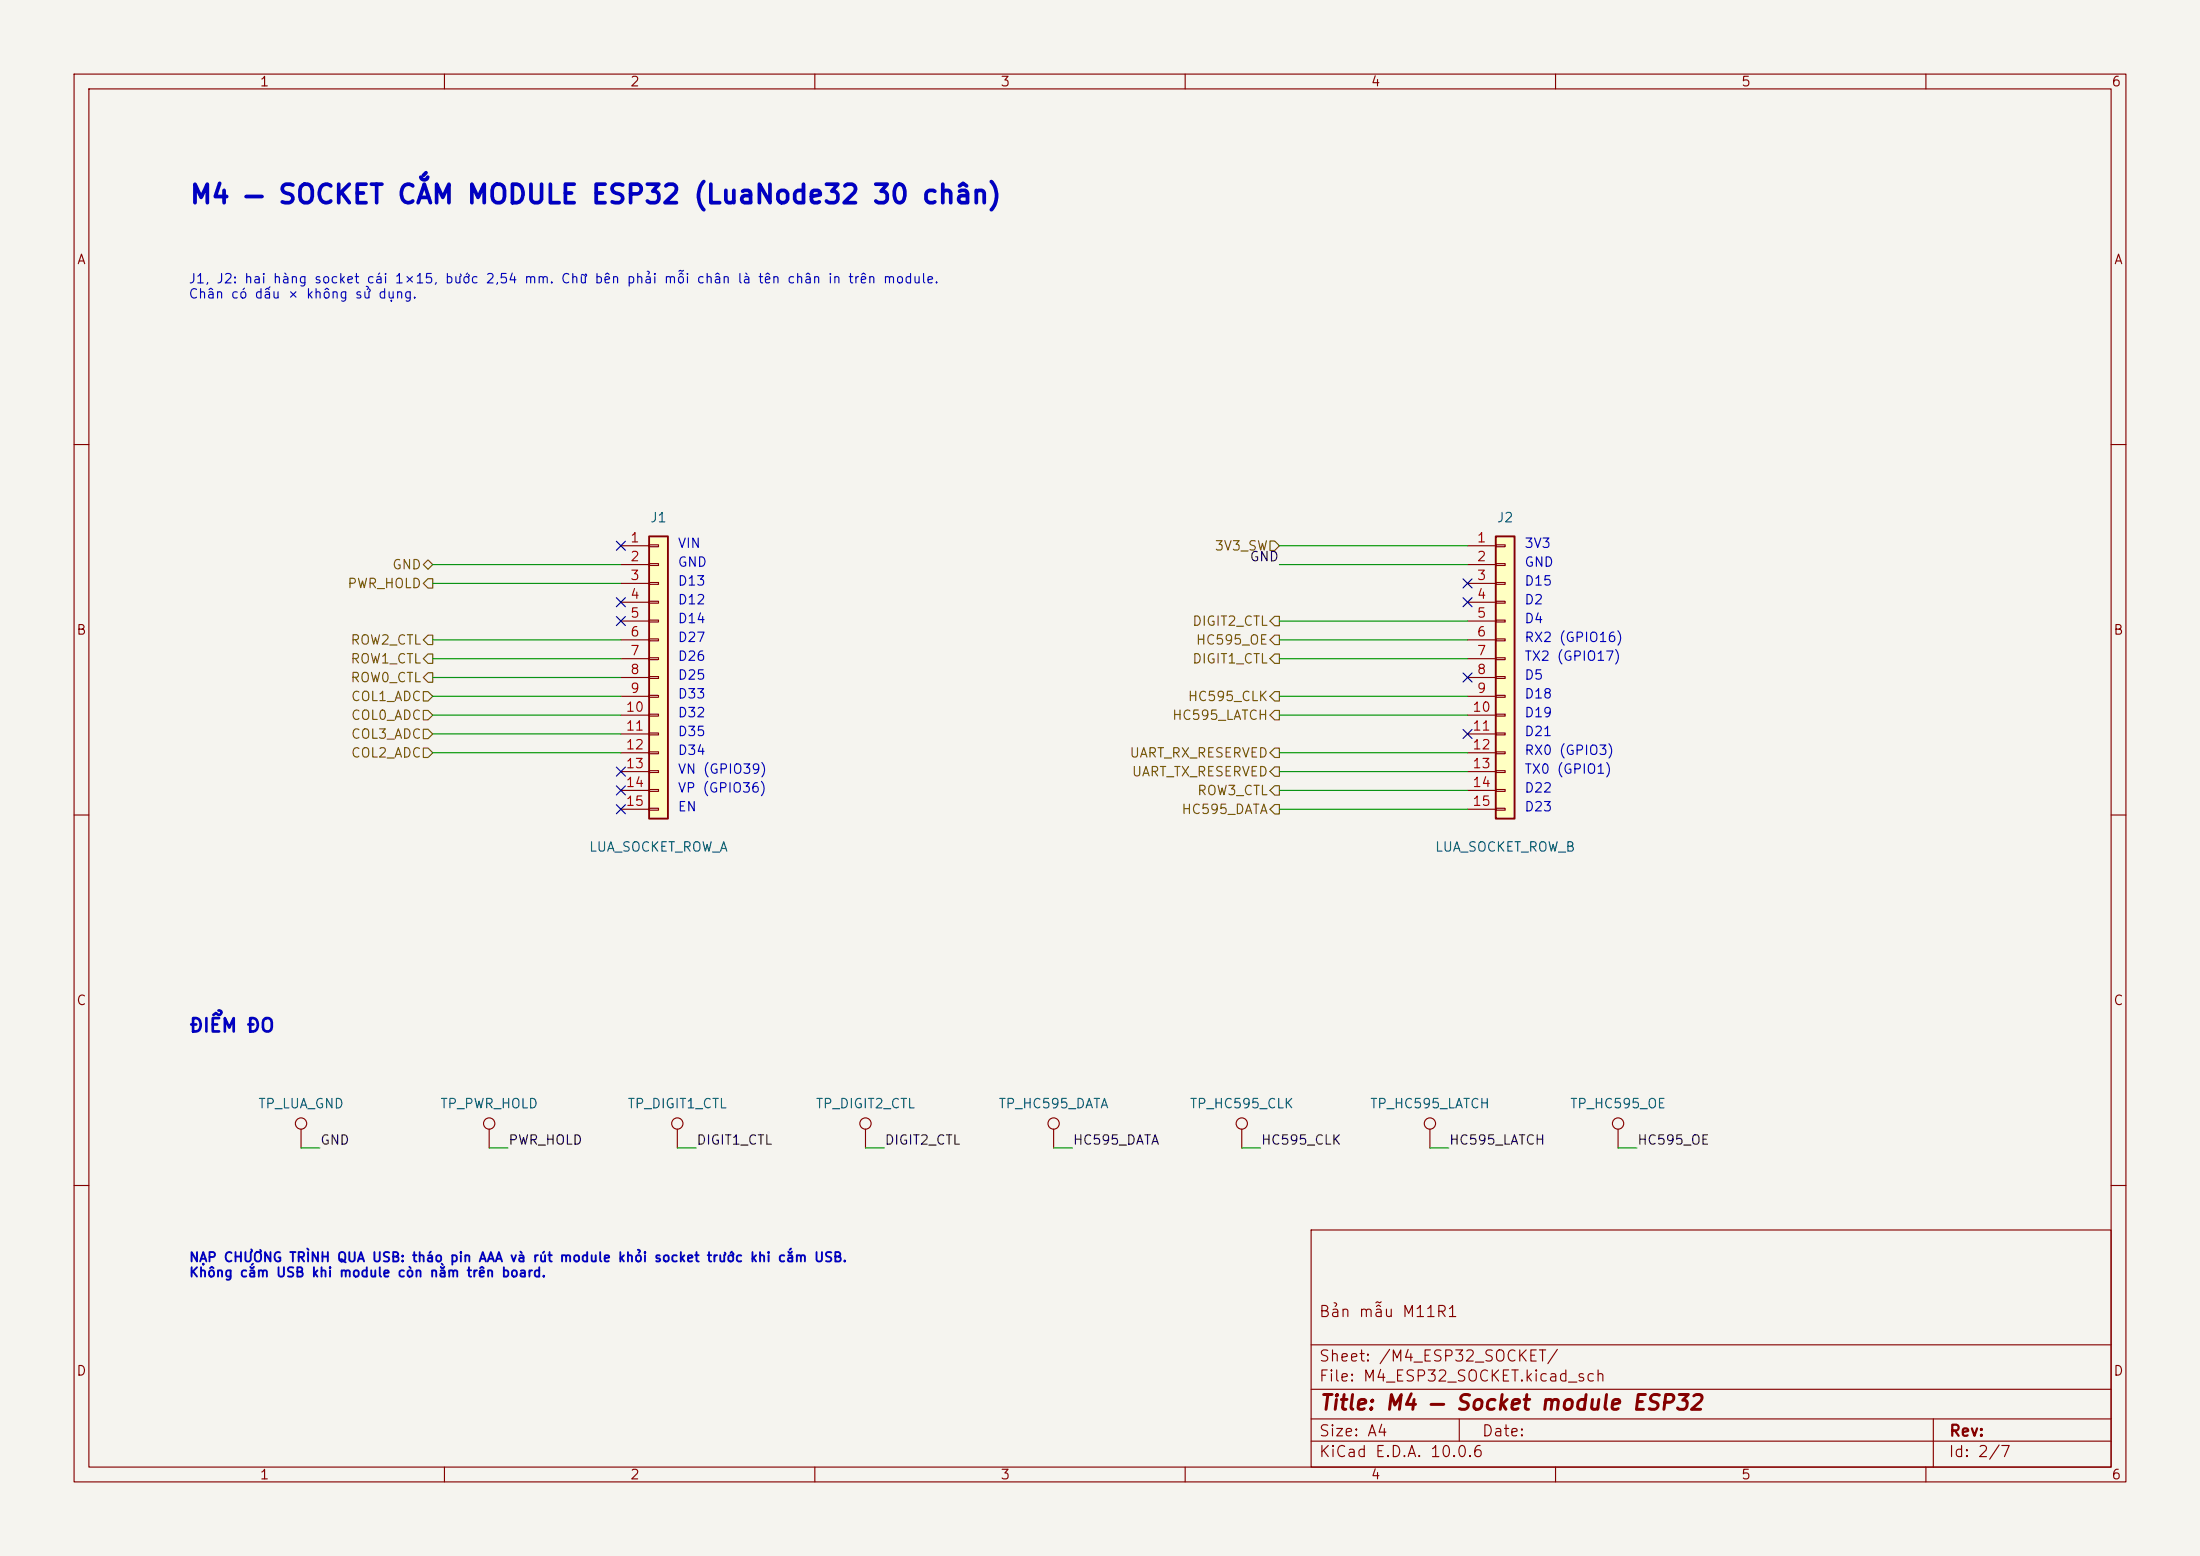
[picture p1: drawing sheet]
(kicad_sch
 (version 20260306)
 (generator "eeschema")
 (generator_version "10.0")
 (paper "A4")
 (title_block
  (title "M4 — Socket module ESP32")
  (comment 1 "Bản mẫu M11R1")
  (comment 2 "")
  (comment 3 "")
  (comment 4 ""))
 (lib_symbols
  (symbol "Connector:TestPoint"
   (pin_numbers (hide yes))
   (pin_names
    (offset 0.762) (hide yes)) (exclude_from_sim no) (in_bom yes) (on_board yes)
   (in_pos_files yes)
   (duplicate_pin_numbers_are_jumpers no)
   (property "Reference" "TP" (at 0 6.858 0) (show_name no) (do_not_autoplace no) (effects (font (size 1.27 1.27))))
   (property "Value" "TestPoint" (at 0 5.08 0) (show_name no) (do_not_autoplace no) (effects (font (size 1.27 1.27))))
   (property "Footprint" "" (at 5.08 0 0) (show_name no) (do_not_autoplace no) (hide yes) (effects (font (size 1.27 1.27))))
   (property "Datasheet" "" (at 5.08 0 0) (show_name no) (do_not_autoplace no) (hide yes) (effects (font (size 1.27 1.27))))
   (property "Description" "test point" (at 0 0 0) (show_name no) (do_not_autoplace no) (hide yes) (effects (font (size 1.27 1.27))))
   (symbol "TestPoint_0_1"
    (circle (center 0 3.302) (radius 0.762) (stroke (width 0) (type default)) (fill (type none))))
   (symbol "TestPoint_1_1"
    (pin passive line (at 0 0 90) (length 2.54) (name "1" (effects (font (size 1.27 1.27)))) (number "1" (effects (font (size 1.27 1.27))))))
   (embedded_fonts no))
  (symbol "Connector_Generic:Conn_01x15"
   (pin_names
    (offset 1.016) (hide yes)) (exclude_from_sim no) (in_bom yes) (on_board yes)
   (in_pos_files yes)
   (duplicate_pin_numbers_are_jumpers no)
   (property "Reference" "J" (at 0 20.32 0) (show_name no) (do_not_autoplace no) (effects (font (size 1.27 1.27))))
   (property "Value" "Conn_01x15" (at 0 -20.32 0) (show_name no) (do_not_autoplace no) (effects (font (size 1.27 1.27))))
   (property "Footprint" "" (at 0 0 0) (show_name no) (do_not_autoplace no) (hide yes) (effects (font (size 1.27 1.27))))
   (property "Datasheet" "" (at 0 0 0) (show_name no) (do_not_autoplace no) (hide yes) (effects (font (size 1.27 1.27))))
   (property "Description" "Generic connector, single row, 01x15, script generated (kicad-library-utils/schlib/autogen/connector/)" (at 0 0 0) (show_name no) (do_not_autoplace no) (hide yes) (effects (font (size 1.27 1.27))))
   (symbol "Conn_01x15_1_1"
    (rectangle (start -1.27 19.05) (end 1.27 -19.05) (stroke (width 0.254) (type default)) (fill (type background)))
    (rectangle (start -1.27 17.907) (end 0 17.653) (stroke (width 0.1524) (type default)) (fill (type none)))
    (rectangle (start -1.27 15.367) (end 0 15.113) (stroke (width 0.1524) (type default)) (fill (type none)))
    (rectangle (start -1.27 12.827) (end 0 12.573) (stroke (width 0.1524) (type default)) (fill (type none)))
    (rectangle (start -1.27 10.287) (end 0 10.033) (stroke (width 0.1524) (type default)) (fill (type none)))
    (rectangle (start -1.27 7.747) (end 0 7.493) (stroke (width 0.1524) (type default)) (fill (type none)))
    (rectangle (start -1.27 5.207) (end 0 4.953) (stroke (width 0.1524) (type default)) (fill (type none)))
    (rectangle (start -1.27 2.667) (end 0 2.413) (stroke (width 0.1524) (type default)) (fill (type none)))
    (rectangle (start -1.27 0.127) (end 0 -0.127) (stroke (width 0.1524) (type default)) (fill (type none)))
    (rectangle (start -1.27 -2.413) (end 0 -2.667) (stroke (width 0.1524) (type default)) (fill (type none)))
    (rectangle (start -1.27 -4.953) (end 0 -5.207) (stroke (width 0.1524) (type default)) (fill (type none)))
    (rectangle (start -1.27 -7.493) (end 0 -7.747) (stroke (width 0.1524) (type default)) (fill (type none)))
    (rectangle (start -1.27 -10.033) (end 0 -10.287) (stroke (width 0.1524) (type default)) (fill (type none)))
    (rectangle (start -1.27 -12.573) (end 0 -12.827) (stroke (width 0.1524) (type default)) (fill (type none)))
    (rectangle (start -1.27 -15.113) (end 0 -15.367) (stroke (width 0.1524) (type default)) (fill (type none)))
    (rectangle (start -1.27 -17.653) (end 0 -17.907) (stroke (width 0.1524) (type default)) (fill (type none)))
    (pin passive line (at -5.08 17.78 0) (length 3.81) (name "Pin_1" (effects (font (size 1.27 1.27)))) (number "1" (effects (font (size 1.27 1.27)))))
    (pin passive line (at -5.08 15.24 0) (length 3.81) (name "Pin_2" (effects (font (size 1.27 1.27)))) (number "2" (effects (font (size 1.27 1.27)))))
    (pin passive line (at -5.08 12.7 0) (length 3.81) (name "Pin_3" (effects (font (size 1.27 1.27)))) (number "3" (effects (font (size 1.27 1.27)))))
    (pin passive line (at -5.08 10.16 0) (length 3.81) (name "Pin_4" (effects (font (size 1.27 1.27)))) (number "4" (effects (font (size 1.27 1.27)))))
    (pin passive line (at -5.08 7.62 0) (length 3.81) (name "Pin_5" (effects (font (size 1.27 1.27)))) (number "5" (effects (font (size 1.27 1.27)))))
    (pin passive line (at -5.08 5.08 0) (length 3.81) (name "Pin_6" (effects (font (size 1.27 1.27)))) (number "6" (effects (font (size 1.27 1.27)))))
    (pin passive line (at -5.08 2.54 0) (length 3.81) (name "Pin_7" (effects (font (size 1.27 1.27)))) (number "7" (effects (font (size 1.27 1.27)))))
    (pin passive line (at -5.08 0 0) (length 3.81) (name "Pin_8" (effects (font (size 1.27 1.27)))) (number "8" (effects (font (size 1.27 1.27)))))
    (pin passive line (at -5.08 -2.54 0) (length 3.81) (name "Pin_9" (effects (font (size 1.27 1.27)))) (number "9" (effects (font (size 1.27 1.27)))))
    (pin passive line (at -5.08 -5.08 0) (length 3.81) (name "Pin_10" (effects (font (size 1.27 1.27)))) (number "10" (effects (font (size 1.27 1.27)))))
    (pin passive line (at -5.08 -7.62 0) (length 3.81) (name "Pin_11" (effects (font (size 1.27 1.27)))) (number "11" (effects (font (size 1.27 1.27)))))
    (pin passive line (at -5.08 -10.16 0) (length 3.81) (name "Pin_12" (effects (font (size 1.27 1.27)))) (number "12" (effects (font (size 1.27 1.27)))))
    (pin passive line (at -5.08 -12.7 0) (length 3.81) (name "Pin_13" (effects (font (size 1.27 1.27)))) (number "13" (effects (font (size 1.27 1.27)))))
    (pin passive line (at -5.08 -15.24 0) (length 3.81) (name "Pin_14" (effects (font (size 1.27 1.27)))) (number "14" (effects (font (size 1.27 1.27)))))
    (pin passive line (at -5.08 -17.78 0) (length 3.81) (name "Pin_15" (effects (font (size 1.27 1.27)))) (number "15" (effects (font (size 1.27 1.27))))))
   (embedded_fonts no))
  (symbol "Jumper:Jumper_2_Open"
   (pin_numbers (hide yes))
   (pin_names
    (offset 0) (hide yes)) (exclude_from_sim no) (in_bom yes) (on_board yes)
   (in_pos_files yes)
   (duplicate_pin_numbers_are_jumpers no)
   (property "Reference" "JP" (at 0 2.794 0) (show_name no) (do_not_autoplace no) (effects (font (size 1.27 1.27))))
   (property "Value" "Jumper_2_Open" (at 0 -2.286 0) (show_name no) (do_not_autoplace no) (effects (font (size 1.27 1.27))))
   (property "Footprint" "" (at 0 0 0) (show_name no) (do_not_autoplace no) (hide yes) (effects (font (size 1.27 1.27))))
   (property "Datasheet" "" (at 0 0 0) (show_name no) (do_not_autoplace no) (hide yes) (effects (font (size 1.27 1.27))))
   (property "Description" "Jumper, 2-pole, open" (at 0 0 0) (show_name no) (do_not_autoplace no) (hide yes) (effects (font (size 1.27 1.27))))
   (symbol "Jumper_2_Open_0_0"
    (circle (center -2.032 0) (radius 0.508) (stroke (width 0) (type default)) (fill (type none)))
    (circle (center 2.032 0) (radius 0.508) (stroke (width 0) (type default)) (fill (type none))))
   (symbol "Jumper_2_Open_0_1"
    (arc (start -1.524 1.27) (mid 0 1.778) (end 1.524 1.27) (stroke (width 0) (type default)) (fill (type none))))
   (symbol "Jumper_2_Open_1_1"
    (pin passive line (at -5.08 0 0) (length 2.54) (name "A" (effects (font (size 1.27 1.27)))) (number "1" (effects (font (size 1.27 1.27)))))
    (pin passive line (at 5.08 0 180) (length 2.54) (name "B" (effects (font (size 1.27 1.27)))) (number "2" (effects (font (size 1.27 1.27))))))
   (embedded_fonts no)))
 (no_connect
  (at 83.82 73.66))
 (no_connect
  (at 83.82 81.28))
 (no_connect
  (at 83.82 83.82))
 (no_connect
  (at 83.82 104.14))
 (no_connect
  (at 83.82 106.68))
 (no_connect
  (at 83.82 109.22))
 (no_connect
  (at 198.12 78.74))
 (no_connect
  (at 198.12 81.28))
 (no_connect
  (at 198.12 91.44))
 (no_connect
  (at 198.12 99.06))
 (wire
  (pts (xy 58.42 76.2) (xy 83.82 76.2)))
 (wire
  (pts (xy 58.42 78.74) (xy 83.82 78.74)))
 (wire
  (pts (xy 58.42 86.36) (xy 83.82 86.36)))
 (wire
  (pts (xy 58.42 88.9) (xy 83.82 88.9)))
 (wire
  (pts (xy 58.42 91.44) (xy 83.82 91.44)))
 (wire
  (pts (xy 58.42 93.98) (xy 83.82 93.98)))
 (wire
  (pts (xy 58.42 96.52) (xy 83.82 96.52)))
 (wire
  (pts (xy 58.42 99.06) (xy 83.82 99.06)))
 (wire
  (pts (xy 58.42 101.6) (xy 83.82 101.6)))
 (wire
  (pts (xy 172.72 73.66) (xy 198.12 73.66)))
 (wire
  (pts (xy 172.72 76.2) (xy 198.12 76.2)))
 (wire
  (pts (xy 172.72 83.82) (xy 198.12 83.82)))
 (wire
  (pts (xy 172.72 86.36) (xy 198.12 86.36)))
 (wire
  (pts (xy 172.72 88.9) (xy 198.12 88.9)))
 (wire
  (pts (xy 172.72 93.98) (xy 198.12 93.98)))
 (wire
  (pts (xy 172.72 96.52) (xy 198.12 96.52)))
 (wire
  (pts (xy 172.72 101.6) (xy 198.12 101.6)))
 (wire
  (pts (xy 172.72 104.14) (xy 198.12 104.14)))
 (wire
  (pts (xy 172.72 106.68) (xy 198.12 106.68)))
 (wire
  (pts (xy 172.72 109.22) (xy 198.12 109.22)))
 (wire
  (pts (xy 40.64 154.94) (xy 43.18 154.94)))
 (wire
  (pts (xy 66.04 154.94) (xy 68.58 154.94)))
 (wire
  (pts (xy 91.44 154.94) (xy 93.98 154.94)))
 (wire
  (pts (xy 116.84 154.94) (xy 119.38 154.94)))
 (wire
  (pts (xy 142.24 154.94) (xy 144.78 154.94)))
 (wire
  (pts (xy 167.64 154.94) (xy 170.18 154.94)))
 (wire
  (pts (xy 193.04 154.94) (xy 195.58 154.94)))
 (wire
  (pts (xy 218.44 154.94) (xy 220.98 154.94)))
 (text "VIN"
  (at 91.44 74.3 0)
  (effects (font (size 1.27 1.27)) (justify left bottom)))
 (text "GND"
  (at 91.44 76.84 0)
  (effects (font (size 1.27 1.27)) (justify left bottom)))
 (text "D13"
  (at 91.44 79.38 0)
  (effects (font (size 1.27 1.27)) (justify left bottom)))
 (text "D12"
  (at 91.44 81.92 0)
  (effects (font (size 1.27 1.27)) (justify left bottom)))
 (text "D14"
  (at 91.44 84.46 0)
  (effects (font (size 1.27 1.27)) (justify left bottom)))
 (text "D27"
  (at 91.44 87 0)
  (effects (font (size 1.27 1.27)) (justify left bottom)))
 (text "D26"
  (at 91.44 89.54 0)
  (effects (font (size 1.27 1.27)) (justify left bottom)))
 (text "D25"
  (at 91.44 92.08 0)
  (effects (font (size 1.27 1.27)) (justify left bottom)))
 (text "D33"
  (at 91.44 94.62 0)
  (effects (font (size 1.27 1.27)) (justify left bottom)))
 (text "D32"
  (at 91.44 97.16 0)
  (effects (font (size 1.27 1.27)) (justify left bottom)))
 (text "D35"
  (at 91.44 99.7 0)
  (effects (font (size 1.27 1.27)) (justify left bottom)))
 (text "D34"
  (at 91.44 102.24 0)
  (effects (font (size 1.27 1.27)) (justify left bottom)))
 (text "VN (GPIO39)"
  (at 91.44 104.78 0)
  (effects (font (size 1.27 1.27)) (justify left bottom)))
 (text "VP (GPIO36)"
  (at 91.44 107.32 0)
  (effects (font (size 1.27 1.27)) (justify left bottom)))
 (text "EN"
  (at 91.44 109.86 0)
  (effects (font (size 1.27 1.27)) (justify left bottom)))
 (text "3V3"
  (at 205.74 74.3 0)
  (effects (font (size 1.27 1.27)) (justify left bottom)))
 (text "GND"
  (at 205.74 76.84 0)
  (effects (font (size 1.27 1.27)) (justify left bottom)))
 (text "D15"
  (at 205.74 79.38 0)
  (effects (font (size 1.27 1.27)) (justify left bottom)))
 (text "D2"
  (at 205.74 81.92 0)
  (effects (font (size 1.27 1.27)) (justify left bottom)))
 (text "D4"
  (at 205.74 84.46 0)
  (effects (font (size 1.27 1.27)) (justify left bottom)))
 (text "RX2 (GPIO16)"
  (at 205.74 87 0)
  (effects (font (size 1.27 1.27)) (justify left bottom)))
 (text "TX2 (GPIO17)"
  (at 205.74 89.54 0)
  (effects (font (size 1.27 1.27)) (justify left bottom)))
 (text "D5"
  (at 205.74 92.08 0)
  (effects (font (size 1.27 1.27)) (justify left bottom)))
 (text "D18"
  (at 205.74 94.62 0)
  (effects (font (size 1.27 1.27)) (justify left bottom)))
 (text "D19"
  (at 205.74 97.16 0)
  (effects (font (size 1.27 1.27)) (justify left bottom)))
 (text "D21"
  (at 205.74 99.7 0)
  (effects (font (size 1.27 1.27)) (justify left bottom)))
 (text "RX0 (GPIO3)"
  (at 205.74 102.24 0)
  (effects (font (size 1.27 1.27)) (justify left bottom)))
 (text "TX0 (GPIO1)"
  (at 205.74 104.78 0)
  (effects (font (size 1.27 1.27)) (justify left bottom)))
 (text "D22"
  (at 205.74 107.32 0)
  (effects (font (size 1.27 1.27)) (justify left bottom)))
 (text "D23"
  (at 205.74 109.86 0)
  (effects (font (size 1.27 1.27)) (justify left bottom)))
 (label "GND"
  (at 172.72 76.2 180)
  (effects (font (size 1.27 1.27)) (justify right bottom)))
 (label "GND"
  (at 43.18 154.94 0)
  (effects (font (size 1.27 1.27)) (justify left bottom)))
 (label "PWR_HOLD"
  (at 68.58 154.94 0)
  (effects (font (size 1.27 1.27)) (justify left bottom)))
 (label "DIGIT1_CTL"
  (at 93.98 154.94 0)
  (effects (font (size 1.27 1.27)) (justify left bottom)))
 (label "DIGIT2_CTL"
  (at 119.38 154.94 0)
  (effects (font (size 1.27 1.27)) (justify left bottom)))
 (label "HC595_DATA"
  (at 144.78 154.94 0)
  (effects (font (size 1.27 1.27)) (justify left bottom)))
 (label "HC595_CLK"
  (at 170.18 154.94 0)
  (effects (font (size 1.27 1.27)) (justify left bottom)))
 (label "HC595_LATCH"
  (at 195.58 154.94 0)
  (effects (font (size 1.27 1.27)) (justify left bottom)))
 (label "HC595_OE"
  (at 220.98 154.94 0)
  (effects (font (size 1.27 1.27)) (justify left bottom)))
 (hierarchical_label "GND"
  (shape bidirectional)
  (at 58.42 76.2 180)
  (effects (font (size 1.27 1.27)) (justify right)))
 (hierarchical_label "PWR_HOLD"
  (shape output)
  (at 58.42 78.74 180)
  (effects (font (size 1.27 1.27)) (justify right)))
 (hierarchical_label "ROW2_CTL"
  (shape output)
  (at 58.42 86.36 180)
  (effects (font (size 1.27 1.27)) (justify right)))
 (hierarchical_label "ROW1_CTL"
  (shape output)
  (at 58.42 88.9 180)
  (effects (font (size 1.27 1.27)) (justify right)))
 (hierarchical_label "ROW0_CTL"
  (shape output)
  (at 58.42 91.44 180)
  (effects (font (size 1.27 1.27)) (justify right)))
 (hierarchical_label "COL1_ADC"
  (shape input)
  (at 58.42 93.98 180)
  (effects (font (size 1.27 1.27)) (justify right)))
 (hierarchical_label "COL0_ADC"
  (shape input)
  (at 58.42 96.52 180)
  (effects (font (size 1.27 1.27)) (justify right)))
 (hierarchical_label "COL3_ADC"
  (shape input)
  (at 58.42 99.06 180)
  (effects (font (size 1.27 1.27)) (justify right)))
 (hierarchical_label "COL2_ADC"
  (shape input)
  (at 58.42 101.6 180)
  (effects (font (size 1.27 1.27)) (justify right)))
 (hierarchical_label "3V3_SW"
  (shape input)
  (at 172.72 73.66 180)
  (effects (font (size 1.27 1.27)) (justify right)))
 (hierarchical_label "DIGIT2_CTL"
  (shape output)
  (at 172.72 83.82 180)
  (effects (font (size 1.27 1.27)) (justify right)))
 (hierarchical_label "HC595_OE"
  (shape output)
  (at 172.72 86.36 180)
  (effects (font (size 1.27 1.27)) (justify right)))
 (hierarchical_label "DIGIT1_CTL"
  (shape output)
  (at 172.72 88.9 180)
  (effects (font (size 1.27 1.27)) (justify right)))
 (hierarchical_label "HC595_CLK"
  (shape output)
  (at 172.72 93.98 180)
  (effects (font (size 1.27 1.27)) (justify right)))
 (hierarchical_label "HC595_LATCH"
  (shape output)
  (at 172.72 96.52 180)
  (effects (font (size 1.27 1.27)) (justify right)))
 (hierarchical_label "UART_RX_RESERVED"
  (shape output)
  (at 172.72 101.6 180)
  (effects (font (size 1.27 1.27)) (justify right)))
 (hierarchical_label "UART_TX_RESERVED"
  (shape output)
  (at 172.72 104.14 180)
  (effects (font (size 1.27 1.27)) (justify right)))
 (hierarchical_label "ROW3_CTL"
  (shape output)
  (at 172.72 106.68 180)
  (effects (font (size 1.27 1.27)) (justify right)))
 (hierarchical_label "HC595_DATA"
  (shape output)
  (at 172.72 109.22 180)
  (effects (font (size 1.27 1.27)) (justify right)))
 (text "M4 — SOCKET CẮM MODULE ESP32 (LuaNode32 30 chân)" (at 25.4 27.94 0) (effects (font (size 2.5 2.5) (bold yes)) (justify left bottom)))
 (text "J1, J2: hai hàng socket cái 1×15, bước 2,54 mm. Chữ bên phải mỗi chân là tên chân in trên module.\nChân có dấu × không sử dụng." (at 25.4 40.64 0) (effects (font (size 1.27 1.27)) (justify left bottom)))
 (text "ĐIỂM ĐO" (at 25.4 139.7 0) (effects (font (size 1.8 1.8) (bold yes)) (justify left bottom)))
 (text "NẠP CHƯƠNG TRÌNH QUA USB: tháo pin AAA và rút module khỏi socket trước khi cắm USB.\nKhông cắm USB khi module còn nằm trên board." (at 25.4 172.72 0) (effects (font (size 1.27 1.27) (bold yes)) (justify left bottom)))
 (symbol
  (lib_id "Connector:TestPoint")
  (at 116.84 154.94 0)
  (unit 1)
  (exclude_from_sim no)
  (in_bom no)
  (on_board yes)
  (dnp no)
  (property "Reference" "TP_DIGIT2_CTL" (at 116.84 148.94 0) (show_name no) (do_not_autoplace no) (effects (font (size 1.27 1.27))))
  (property "Value" "DIGIT2_CTL" (at 116.84 162.94 0) (hide yes) (show_name no) (do_not_autoplace no) (effects (font (size 1.27 1.27))))
  (property "Footprint" "TestPoint:TestPoint_Pad_D1.5mm" (at 116.84 154.94 0) (hide yes) (show_name no) (do_not_autoplace no) (effects (font (size 1.27 1.27))))
  (property "Datasheet" "" (at 116.84 154.94 0) (hide yes) (show_name no) (do_not_autoplace no) (effects (font (size 1.27 1.27))))
  (property "Description" "" (at 116.84 154.94 0) (show_name no) (do_not_autoplace no) (effects (font (size 1.27 1.27))))
  (property "Implementation" "Bare PCB copper probe pad, F.Cu/F.Mask only; no installed part; retain PCB and net; placement must keep probe accessible." (at 116.84 154.94 0) (effects (font (size 1.27 1.27)) (hide yes)))
  (body_style 1)
  (in_pos_files yes)
  (pin "1"))
 (symbol
  (lib_id "Connector_Generic:Conn_01x15")
  (at 88.9 91.44 0)
  (unit 1)
  (exclude_from_sim no)
  (in_bom yes)
  (on_board yes)
  (dnp no)
  (property "Reference" "J1" (at 88.9 69.85 0) (show_name no) (do_not_autoplace no) (effects (font (size 1.27 1.27))))
  (property "Value" "LUA_SOCKET_ROW_A" (at 88.9 114.3 0) (show_name no) (do_not_autoplace no) (effects (font (size 1.27 1.27))))
  (property "Footprint" "Connector_PinSocket_2.54mm:PinSocket_1x15_P2.54mm_Vertical" (at 88.9 91.44 0) (hide yes) (show_name no) (do_not_autoplace no) (effects (font (size 1.27 1.27))))
  (property "Datasheet" "" (at 88.9 91.44 0) (hide yes) (show_name no) (do_not_autoplace no) (effects (font (size 1.27 1.27))))
  (property "Description" "" (at 88.9 91.44 0) (show_name no) (do_not_autoplace no) (effects (font (size 1.27 1.27))))
  (property "Manufacturer" "OEM" (at 88.9 91.44 0) (effects (font (size 1.27 1.27)) (hide yes)))
  (property "MPN" "1x40_female_2.54_11.8_cut15" (at 88.9 91.44 0) (effects (font (size 1.27 1.27)) (hide yes)))
  (property "MechanicalContract" "Independentcut15posTHTfemalerows;2.54pitch;11.8heightclass; prototypeholefitcheck;25.4rowspacingaccepted;verticalremoval/griprequired" (at 88.9 91.44 0) (effects (font (size 1.27 1.27)) (hide yes)))
  (property "SocketPinTable" "1 NC;2 GND;3 GPIO13 PWR_HOLD;4 NC;5 GPIO14 UNUSED_NC;6 GPIO27 ROW2;7 GPIO26 ROW1;8 GPIO25 ROW0;9 GPIO33 COL1;10 GPIO32 COL0;11 GPIO35 COL3;12 GPIO34 COL2;13 NC;14 NC;15 NC" (at 88.9 91.44 0) (effects (font (size 1 1)) (hide yes)))
  (property "Supplier" "ThegioiIC" (at 88.9 91.44 0) (effects (font (size 1 1)) (hide yes)))
  (body_style 1)
  (in_pos_files yes)
  (pin "3")
  (pin "14")
  (pin "15")
  (pin "10")
  (pin "11")
  (pin "12")
  (pin "13")
  (pin "6")
  (pin "7")
  (pin "8")
  (pin "9")
  (pin "2")
  (pin "4")
  (pin "5")
  (pin "1"))
 (symbol
  (lib_id "Connector:TestPoint")
  (at 193.04 154.94 0)
  (unit 1)
  (exclude_from_sim no)
  (in_bom no)
  (on_board yes)
  (dnp no)
  (property "Reference" "TP_HC595_LATCH" (at 193.04 148.94 0) (show_name no) (do_not_autoplace no) (effects (font (size 1.27 1.27))))
  (property "Value" "HC595_LATCH" (at 193.04 162.94 0) (hide yes) (show_name no) (do_not_autoplace no) (effects (font (size 1.27 1.27))))
  (property "Footprint" "TestPoint:TestPoint_Pad_D1.5mm" (at 193.04 154.94 0) (hide yes) (show_name no) (do_not_autoplace no) (effects (font (size 1.27 1.27))))
  (property "Datasheet" "" (at 193.04 154.94 0) (hide yes) (show_name no) (do_not_autoplace no) (effects (font (size 1.27 1.27))))
  (property "Description" "" (at 193.04 154.94 0) (show_name no) (do_not_autoplace no) (effects (font (size 1.27 1.27))))
  (property "Implementation" "Bare PCB copper probe pad, F.Cu/F.Mask only; no installed part; retain PCB and net; placement must keep probe accessible." (at 193.04 154.94 0) (effects (font (size 1.27 1.27)) (hide yes)))
  (body_style 1)
  (in_pos_files yes)
  (pin "1"))
 (symbol
  (lib_id "Connector:TestPoint")
  (at 142.24 154.94 0)
  (unit 1)
  (exclude_from_sim no)
  (in_bom no)
  (on_board yes)
  (dnp no)
  (property "Reference" "TP_HC595_DATA" (at 142.24 148.94 0) (show_name no) (do_not_autoplace no) (effects (font (size 1.27 1.27))))
  (property "Value" "HC595_DATA" (at 142.24 162.94 0) (hide yes) (show_name no) (do_not_autoplace no) (effects (font (size 1.27 1.27))))
  (property "Footprint" "TestPoint:TestPoint_Pad_D1.5mm" (at 142.24 154.94 0) (hide yes) (show_name no) (do_not_autoplace no) (effects (font (size 1.27 1.27))))
  (property "Datasheet" "" (at 142.24 154.94 0) (hide yes) (show_name no) (do_not_autoplace no) (effects (font (size 1.27 1.27))))
  (property "Description" "" (at 142.24 154.94 0) (show_name no) (do_not_autoplace no) (effects (font (size 1.27 1.27))))
  (property "Implementation" "Bare PCB copper probe pad, F.Cu/F.Mask only; no installed part; retain PCB and net; placement must keep probe accessible." (at 142.24 154.94 0) (effects (font (size 1.27 1.27)) (hide yes)))
  (body_style 1)
  (in_pos_files yes)
  (pin "1"))
 (symbol
  (lib_id "Connector:TestPoint")
  (at 167.64 154.94 0)
  (unit 1)
  (exclude_from_sim no)
  (in_bom no)
  (on_board yes)
  (dnp no)
  (property "Reference" "TP_HC595_CLK" (at 167.64 148.94 0) (show_name no) (do_not_autoplace no) (effects (font (size 1.27 1.27))))
  (property "Value" "HC595_CLK" (at 167.64 162.94 0) (hide yes) (show_name no) (do_not_autoplace no) (effects (font (size 1.27 1.27))))
  (property "Footprint" "TestPoint:TestPoint_Pad_D1.5mm" (at 167.64 154.94 0) (hide yes) (show_name no) (do_not_autoplace no) (effects (font (size 1.27 1.27))))
  (property "Datasheet" "" (at 167.64 154.94 0) (hide yes) (show_name no) (do_not_autoplace no) (effects (font (size 1.27 1.27))))
  (property "Description" "" (at 167.64 154.94 0) (show_name no) (do_not_autoplace no) (effects (font (size 1.27 1.27))))
  (property "Implementation" "Bare PCB copper probe pad, F.Cu/F.Mask only; no installed part; retain PCB and net; placement must keep probe accessible." (at 167.64 154.94 0) (effects (font (size 1.27 1.27)) (hide yes)))
  (body_style 1)
  (in_pos_files yes)
  (pin "1"))
 (symbol
  (lib_id "Connector:TestPoint")
  (at 91.44 154.94 0)
  (unit 1)
  (exclude_from_sim no)
  (in_bom no)
  (on_board yes)
  (dnp no)
  (property "Reference" "TP_DIGIT1_CTL" (at 91.44 148.94 0) (show_name no) (do_not_autoplace no) (effects (font (size 1.27 1.27))))
  (property "Value" "DIGIT1_CTL" (at 91.44 162.94 0) (hide yes) (show_name no) (do_not_autoplace no) (effects (font (size 1.27 1.27))))
  (property "Footprint" "TestPoint:TestPoint_Pad_D1.5mm" (at 91.44 154.94 0) (hide yes) (show_name no) (do_not_autoplace no) (effects (font (size 1.27 1.27))))
  (property "Datasheet" "" (at 91.44 154.94 0) (hide yes) (show_name no) (do_not_autoplace no) (effects (font (size 1.27 1.27))))
  (property "Description" "" (at 91.44 154.94 0) (show_name no) (do_not_autoplace no) (effects (font (size 1.27 1.27))))
  (property "Implementation" "Bare PCB copper probe pad, F.Cu/F.Mask only; no installed part; retain PCB and net; placement must keep probe accessible." (at 91.44 154.94 0) (effects (font (size 1.27 1.27)) (hide yes)))
  (body_style 1)
  (in_pos_files yes)
  (pin "1"))
 (symbol
  (lib_id "Connector_Generic:Conn_01x15")
  (at 203.2 91.44 0)
  (unit 1)
  (exclude_from_sim no)
  (in_bom yes)
  (on_board yes)
  (dnp no)
  (property "Reference" "J2" (at 203.2 69.85 0) (show_name no) (do_not_autoplace no) (effects (font (size 1.27 1.27))))
  (property "Value" "LUA_SOCKET_ROW_B" (at 203.2 114.3 0) (show_name no) (do_not_autoplace no) (effects (font (size 1.27 1.27))))
  (property "Footprint" "Connector_PinSocket_2.54mm:PinSocket_1x15_P2.54mm_Vertical" (at 203.2 91.44 0) (hide yes) (show_name no) (do_not_autoplace no) (effects (font (size 1.27 1.27))))
  (property "Datasheet" "" (at 203.2 91.44 0) (hide yes) (show_name no) (do_not_autoplace no) (effects (font (size 1.27 1.27))))
  (property "Description" "" (at 203.2 91.44 0) (show_name no) (do_not_autoplace no) (effects (font (size 1.27 1.27))))
  (property "SocketPinTable" "1 3V3_SW;2 GND;3 GPIO15 UNUSED;4 GPIO2 UNUSED;5 GPIO4 DIGIT2_HIGH_ON;6 GPIO16 HC595_OE;7 GPIO17 DIGIT1_HIGH_ON;8 GPIO5 UNUSED;9 GPIO18 CLK;10 GPIO19 LATCH;11 GPIO21 UNUSED;12 GPIO3 RX_RESERVED;13 GPIO1 TX_RESERVED;14 GPIO22 ROW3;15 GPIO23 DATA" (at 203.2 91.44 0) (hide yes) (show_name no) (do_not_autoplace no) (effects (font (size 1.27 1.27))))
  (property "M7Revision" "M11R1: GPIO22 ROW3; GPIO21 UNUSED; direct3V3; remove module beforeUSB" (at 203.2 91.44 0) (hide yes) (show_name no) (do_not_autoplace no) (effects (font (size 1.27 1.27))))
  (property "Manufacturer" "OEM" (at 203.2 91.44 0) (effects (font (size 1.27 1.27)) (hide yes)))
  (property "MPN" "1x40_female_2.54_11.8_cut15" (at 203.2 91.44 0) (effects (font (size 1.27 1.27)) (hide yes)))
  (property "MechanicalContract" "Independentcut15posTHTfemalerows;2.54pitch;11.8heightclass; prototypeholefitcheck;25.4rowspacingaccepted;verticalremoval/griprequired" (at 203.2 91.44 0) (effects (font (size 1.27 1.27)) (hide yes)))
  (property "Supplier" "ThegioiIC" (at 203.2 91.44 0) (effects (font (size 1 1)) (hide yes)))
  (body_style 1)
  (in_pos_files yes)
  (pin "1")
  (pin "11")
  (pin "15")
  (pin "9")
  (pin "10")
  (pin "14")
  (pin "12")
  (pin "8")
  (pin "6")
  (pin "4")
  (pin "13")
  (pin "5")
  (pin "7")
  (pin "2")
  (pin "3"))
 (symbol
  (lib_id "Connector:TestPoint")
  (at 218.44 154.94 0)
  (unit 1)
  (exclude_from_sim no)
  (in_bom no)
  (on_board yes)
  (dnp no)
  (property "Reference" "TP_HC595_OE" (at 218.44 148.94 0) (show_name no) (do_not_autoplace no) (effects (font (size 1.27 1.27))))
  (property "Value" "HC595_OE" (at 218.44 162.94 0) (hide yes) (show_name no) (do_not_autoplace no) (effects (font (size 1.27 1.27))))
  (property "Footprint" "TestPoint:TestPoint_Pad_D1.5mm" (at 218.44 154.94 0) (hide yes) (show_name no) (do_not_autoplace no) (effects (font (size 1.27 1.27))))
  (property "Datasheet" "" (at 218.44 154.94 0) (hide yes) (show_name no) (do_not_autoplace no) (effects (font (size 1.27 1.27))))
  (property "Description" "" (at 218.44 154.94 0) (show_name no) (do_not_autoplace no) (effects (font (size 1.27 1.27))))
  (property "Implementation" "Bare PCB copper probe pad, F.Cu/F.Mask only; no installed part; retain PCB and net; placement must keep probe accessible." (at 218.44 154.94 0) (effects (font (size 1.27 1.27)) (hide yes)))
  (body_style 1)
  (in_pos_files yes)
  (pin "1"))
 (symbol
  (lib_id "Connector:TestPoint")
  (at 66.04 154.94 0)
  (unit 1)
  (exclude_from_sim no)
  (in_bom no)
  (on_board yes)
  (dnp no)
  (property "Reference" "TP_PWR_HOLD" (at 66.04 148.94 0) (show_name no) (do_not_autoplace no) (effects (font (size 1.27 1.27))))
  (property "Value" "PWR_HOLD" (at 66.04 162.94 0) (hide yes) (show_name no) (do_not_autoplace no) (effects (font (size 1.27 1.27))))
  (property "Footprint" "TestPoint:TestPoint_Pad_D1.5mm" (at 66.04 154.94 0) (hide yes) (show_name no) (do_not_autoplace no) (effects (font (size 1.27 1.27))))
  (property "Datasheet" "" (at 66.04 154.94 0) (hide yes) (show_name no) (do_not_autoplace no) (effects (font (size 1.27 1.27))))
  (property "Description" "" (at 66.04 154.94 0) (show_name no) (do_not_autoplace no) (effects (font (size 1.27 1.27))))
  (property "Implementation" "Bare PCB copper probe pad, F.Cu/F.Mask only; no installed part; retain PCB and net; placement must keep probe accessible." (at 66.04 154.94 0) (effects (font (size 1.27 1.27)) (hide yes)))
  (body_style 1)
  (in_pos_files yes)
  (pin "1"))
 (symbol
  (lib_id "Connector:TestPoint")
  (at 40.64 154.94 0)
  (unit 1)
  (exclude_from_sim no)
  (in_bom no)
  (on_board yes)
  (dnp no)
  (property "Reference" "TP_LUA_GND" (at 40.64 148.94 0) (show_name no) (do_not_autoplace no) (effects (font (size 1.27 1.27))))
  (property "Value" "GND" (at 40.64 162.94 0) (hide yes) (show_name no) (do_not_autoplace no) (effects (font (size 1.27 1.27))))
  (property "Footprint" "TestPoint:TestPoint_Pad_D1.5mm" (at 40.64 154.94 0) (hide yes) (show_name no) (do_not_autoplace no) (effects (font (size 1.27 1.27))))
  (property "Datasheet" "" (at 40.64 154.94 0) (hide yes) (show_name no) (do_not_autoplace no) (effects (font (size 1.27 1.27))))
  (property "Description" "" (at 40.64 154.94 0) (show_name no) (do_not_autoplace no) (effects (font (size 1.27 1.27))))
  (property "Implementation" "Bare PCB copper probe pad, F.Cu/F.Mask only; no installed part; retain PCB and net; placement must keep probe accessible." (at 40.64 154.94 0) (effects (font (size 1.27 1.27)) (hide yes)))
  (body_style 1)
  (in_pos_files yes)
  (pin "1"))
 (sheet_instances
  (path ""
   (page "1"))))
